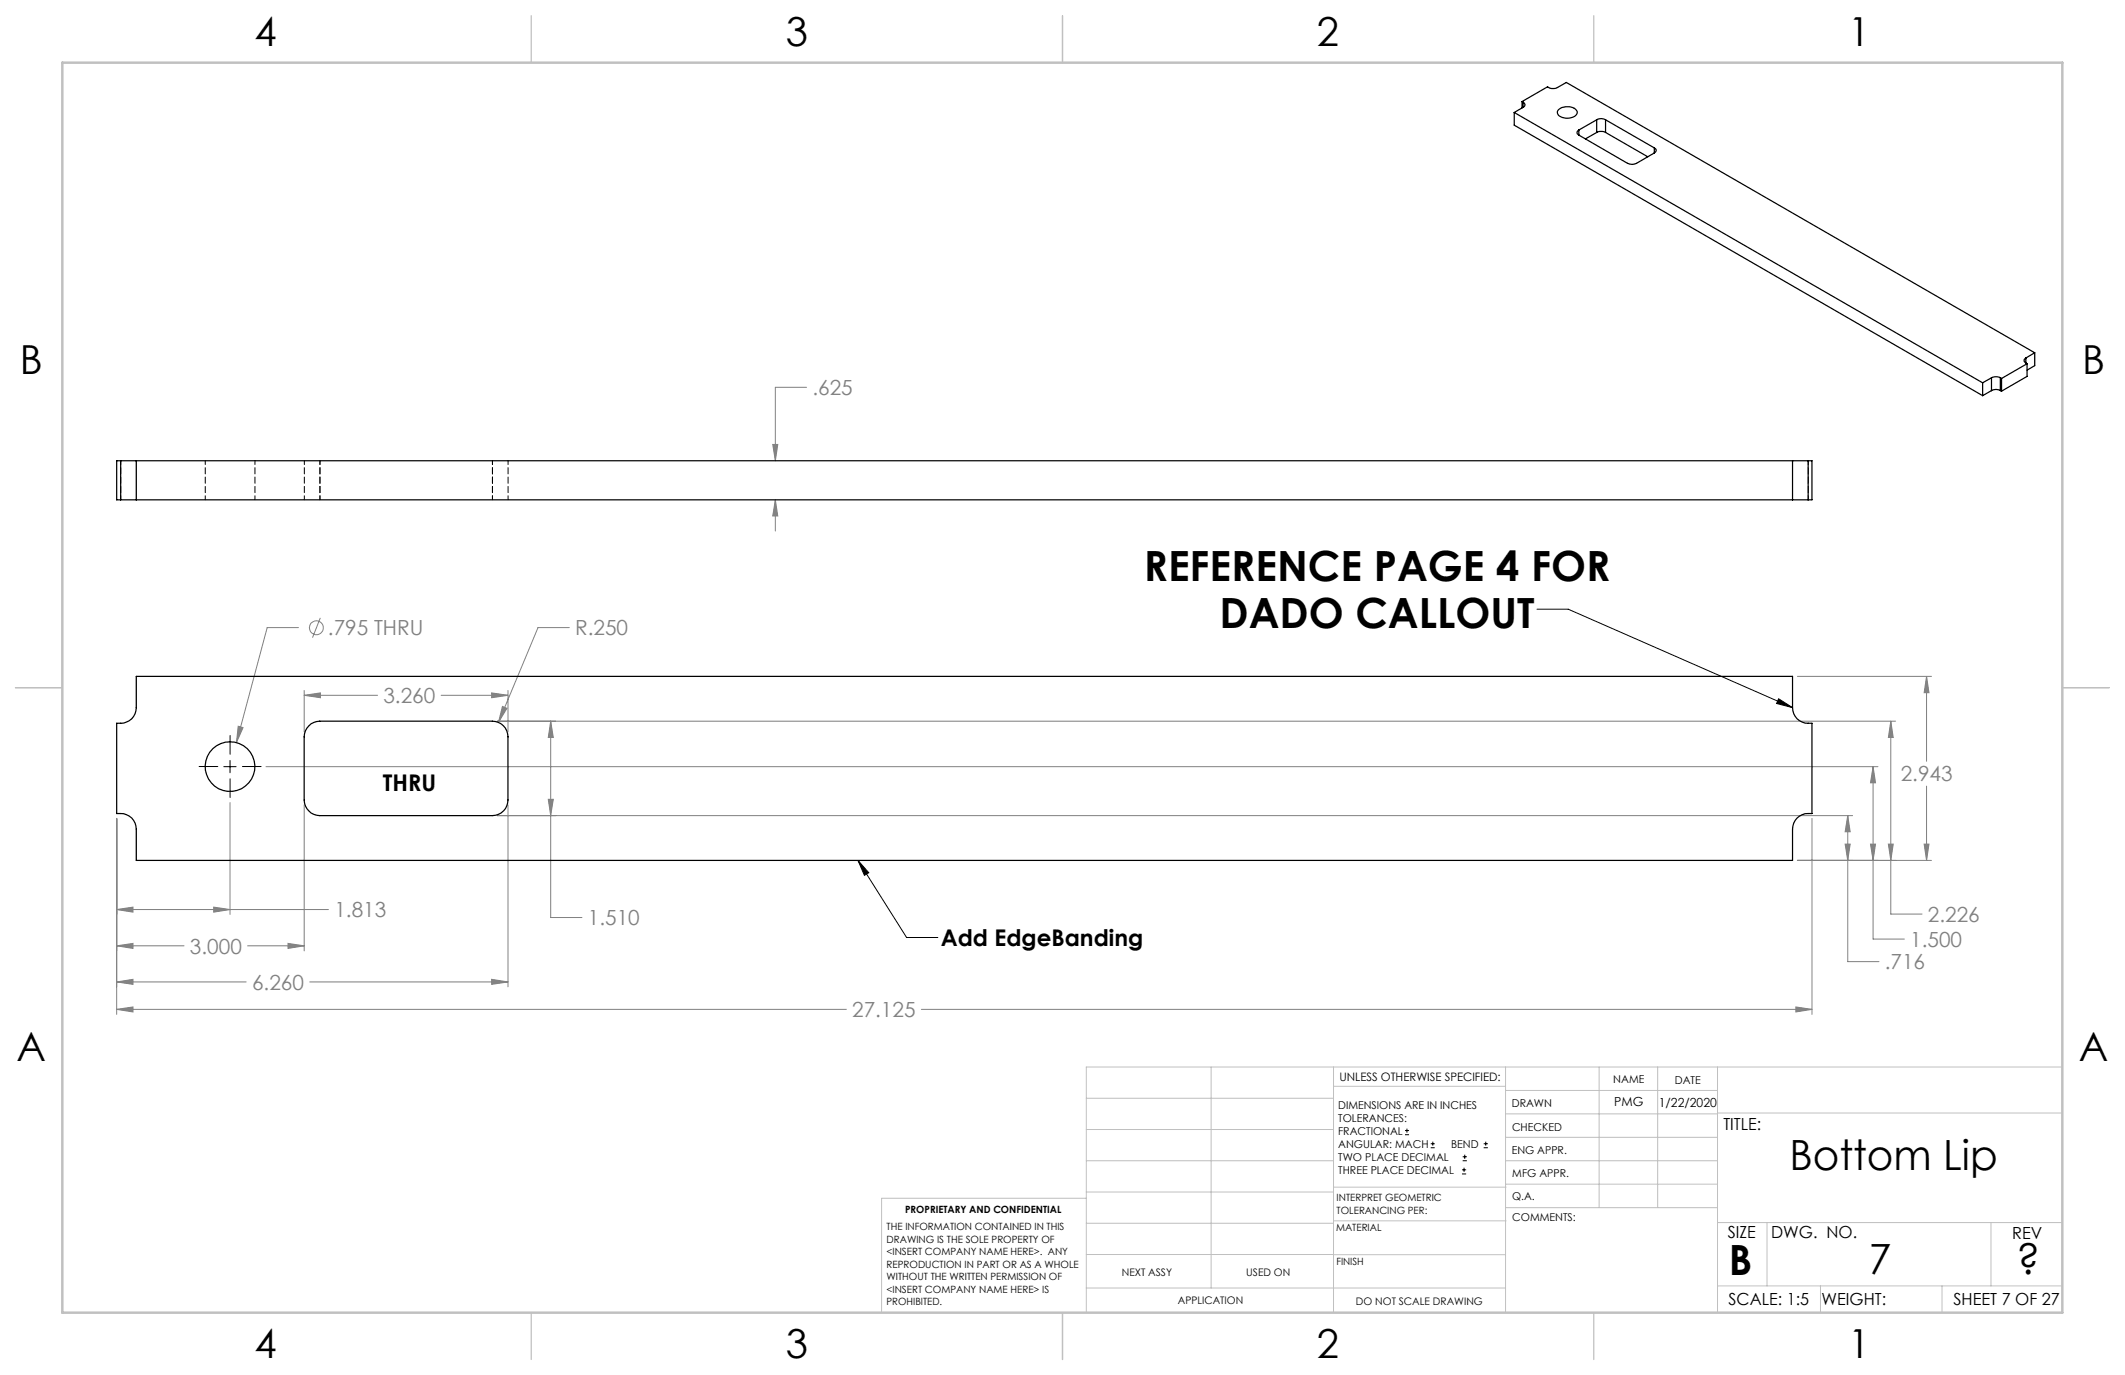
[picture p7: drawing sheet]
<svg xmlns="http://www.w3.org/2000/svg" width="432mm" height="279mm" viewBox="0 0 432 279" stroke-linecap="round" stroke-linejoin="round" font-family="sans-serif">
<g fill="none" stroke="#808080" stroke-width=".2">
<path d="M163.9 78.7h-6.3v14.9M157 90.3h1l-.4 3.3zM157.6 101.6l.4 3.2h-1zM157.6 101.6v6.3M60.6 127.5h-6.3l-6.3 23.4M65.1 125.6l-1.6 4M115.7 127.5h-6.4l-8 19.3M365.2 137.4h27.3M391.5 137.4l.5 3.4h-1zM391.5 137.4v17.3M48.4 147.6l1 .2-1.4 3.1zM54 155.8h327.6"/>
<path d="M61.8 141.3l3.3-.5v1zM61.8 140.3v8.4M61.8 141.3h14.9M89.6 141.3h13.6M99.9 140.8l3.3 .5-3.3 .5zM101 146.5h284.2M102.1 143.5l.9 .4-1.7 2.9zM103.2 140.3v8.4M111.9 146.5l.5 3.4h-1zM111.9 146.5v39.9h6.4M380.6 155.8l.5 3.3h-1zM380.6 155.8v35h6.4"/>
<path d="M384.2 146.5l.5 3.4h-1zM384.2 146.5v39.2h6.4M391.5 159.7v15.1M23.7 166.3v39.8M46.7 163.1v22.7M61.8 163.5v29.7M101 165.7h275.4M103.2 163.5v37M111.4 162.4h1l-.5 3.3zM365.2 174.8h27.3M368.2 166.3v39.8M374.9 171.5h1.1l-.5 3.3z"/>
<path d="M375.5 165.7l.5 3.3h-1.1zM375.5 165.7v29.7h6.3M380.1 171.5h1l-.5 3.3zM383.7 171.5h1l-.5 3.3zM391 171.5h1l-.5 3.3zM23.7 184.8l3.3-.5v1zM23.7 192.2l3.3-.5v1zM23.7 199.5l3.3-.5v1zM23.7 184.8h43M23.7 192.2h13.7M23.7 199.5h26.3M43.4 184.3l3.3 .5-3.3 .5z"/>
<path d="M50.3 192.2h11.5M58.5 191.7l3.3 .5-3.3 .5zM62.9 199.5h40.3M99.9 199l3.3 .5-3.3 .5zM23.7 205.1l3.3-.5v1zM23.7 205.1h148.3M187.2 205.1h181M364.9 204.6l3.3 .5-3.3 .5z"/>
<circle cx="64.3" cy="127.6" r="1.4"/>
</g>
<g fill="none" stroke="#000" stroke-width=".2">
<path d="M312.3 123.8h6.4l45.5 20M45.5 155.8h2.5M46.7 154.5v2.5M361.4 142l2.8 1.8-3.2-.9zM174.3 174.8l9.9 15.7h6.4M174.3 174.8l2.2 2.5-.9 .6zM285.5 230.6h.8M285.5 229.7h.8M285.9 229.3v.9M290.7 233.2h.8M290.7 232.4h.8M291.1 232v.8"/>
<path d="M297.1 238.5h.8M297.1 237.7h.8M297.2 235.9h.9M297.2 235.1h.9M297.5 237.3v.8M297.6 234.6v.9M301.5 233.2h.8M301.5 232.4h.8M301.9 232v.8"/>
</g>
<path d="M44.3 155.8h-3.8M46.8 153.3v-3.8M46.8 158.3v3.8M49.3 155.8h3.8" fill="none" stroke="#000" stroke-width=".2" stroke-dasharray="15.2 1.3 1.3 1.3"/>
<g fill="none" stroke="#c0c0c0" stroke-width=".2">
<path d="M246.1 216.8v44.9M271 216.8v49.9M305.9 216.8v49.9M324.9 216.8v28.6M336.8 216.8v28.6M349 216.8v49.9M419.1 216.8h-198.4v49.9M220.7 235.9h50.3M220.7 229.5h50.3M220.7 223.2h50.3M271 220.7h34.9M305.9 231.1h43.1"/>
<path d="M305.9 226.3h43.1M305.9 221.6h43.1M305.9 235.9h43.1M349 226.2h70.1M220.7 248.6h50.3M220.7 242.2h50.3M220.7 254.9h50.3M220.7 243.5h-41.6v23.2M271 255h34.9M271 248.1h35M271 241.2h35M305.9 240.6h43.1"/>
<path d="M306 245.4h43M349 248.4h70.1M359.1 248.4v12.9M404.6 248.4v12.9M220.7 261.7h85.2M349 261.3h70.1M369.9 261.3v5.4M394.6 261.3v5.4"/>
</g>
<path d="M108 3.2v9.5M215.9 3.2v9.5M323.8 3.2v9.5M3.1 139.7h9.6M419.1 139.7h9.5M108 266.7v9.6M215.9 266.7v9.6M323.8 266.7v9.6" fill="none" stroke="#c0c0c0" stroke-width=".25"/>
<path d="M12.7 12.7h406.4v254h-406.4z" fill="none" stroke="#c0c0c0" stroke-width=".5"/>
<path d="M361.4 142l2.8 1.8-3.2-.9zM174.3 174.8l2.2 2.5-.9 .6z" fill="#000"/>
<path d="M23.7 205.1l3.3-.5v1zM364.9 204.6l3.3 .5-3.3 .5zM23.7 184.8l3.3-.5v1zM43.4 184.3l3.3 .5-3.3 .5zM391 171.5h1l-.5 3.3zM391.5 137.4l.5 3.4h-1zM380.1 171.5h1l-.5 3.3zM380.6 155.8l.5 3.3h-1zM48.4 147.6l-.4 3.3 1.4-3.1zM23.7 192.2l3.3-.5v1zM58.5 191.7l3.3 .5-3.3 .5zM23.7 199.5l3.3-.5v1zM99.9 199l3.3 .5-3.3 .5zM61.8 141.3l3.3-.5v1zM99.9 140.8l3.3 .5-3.3 .5zM111.9 146.5l.5 3.4h-1zM111.4 162.4h1l-.5 3.3zM102.1 143.5l-.8 3.3 1.7-2.9zM374.9 171.5h1.1l-.5 3.3zM375.5 165.7l.5 3.3h-1.1zM383.7 171.5h1l-.5 3.3zM384.2 146.5l.5 3.4h-1zM157.6 101.6l.4 3.2h-1zM157 90.3h1l-.4 3.3z" fill="#808080"/>
<g fill="none" stroke="#000" stroke-width=".25">
<path d="M307.7 22.9l95.2 54.9M307.7 22.9v2.5l95.2 55M309.3 20.6l5.2-3a1.85 1.85 0 0 0 2 .2l1.8-1 95.2 54.9M309.3 20.6l.2 .2M309.3 20.6v1.3M309.5 20.8a.53 .53 0 0 1 .4 .5 .53 .53 0 0 1-.4 .5M309.5 21.8l-1.8 1.1M309.5 20.8v1M316.7 22.3a2.75 2.75 0 0 1 3.8 .3 1.37 1.37 0 0 1-1.5 1.4 2.25 2.25 0 0 1-2.5-1zM320.8 26.4a.55 .55 0 0 0-.3 .5 .55 .55 0 0 0 .3 .5M320.8 27.4l9.9 5.8a2.02 2.02 0 0 0 1.8 0l3.7-2.1M320.8 26.4v1"/>
<path d="M324.4 24.3a1.76 1.76 0 0 1 1.8 0M324.4 26.9a2.02 2.02 0 0 1 1.8 0M324.4 24.3l-3.6 2.1M324.4 24.3v2.6M324.4 26.9l-2.2 1.3M326.2 24.3l10 5.8M326.2 24.3v2.6M326.2 26.9l8.6 5M336.2 30.1a.53 .53 0 0 1 .4 .5 .53 .53 0 0 1-.4 .5M336.2 30.1v1M402.9 77.8v2.6M404.7 76.8a2.02 2.02 0 0 1 1.8 0"/>
<path d="M404.7 79.4a1.76 1.76 0 0 1 1.8 0M404.7 76.8l-1.8 1M404.7 76.8v2.6M404.7 79.4l-1.8 1M406.5 76.8l.2 .1M406.5 76.8v2.6M406.5 79.4l.2 .1M406.7 76.9v2.6M411.7 72.7a.55 .55 0 0 0-.4 .6 .55 .55 0 0 0 .4 .5M411.7 73.8l.2 .1M411.7 72.7v1.1M411.9 73.9l-5.2 3"/>
<path d="M411.9 73.9v2.6l-5.2 3M413.5 71.7l-1.8 1M413.5 71.7v2.6l-1.6 .9M24.5 93.6h3.2M24.5 93.6h-.8v8h.8M24.5 93.6v8M27.7 93.6v8M27.7 93.6h336.5M364.2 93.6h3.2M364.2 93.6v8M367.4 93.6h.8v8h-.8M367.4 93.6v8"/>
<path d="M24.5 101.6h3.2M27.7 101.6h336.5M364.2 101.6h3.2M27.7 137.4h336.5v6.4a3.3 3.3 0 0 0 4 3.2v18.3a3.3 3.3 0 0 0-4 3.2v6.3h-336.5v-6.3a3.3 3.3 0 0 0-4-3.2v-18.3a3.3 3.3 0 0 0 4-3.2zM62.8 147.5a3.1 3.1 0 0 1 2.2-1h35a3.2 3.2 0 0 1 3.2 3.2v12.9a3.2 3.2 0 0 1-3.2 3.1h-35a3.3 3.3 0 0 1-3.2-3.1v-12.9a3.1 3.1 0 0 1 1-2.2z"/>
<circle cx="46.7" cy="155.8" r="5"/>
</g>
<path d="M24.5 93.6v7.9M41.7 93.6v7.9M61.8 93.6v7.9M65 93.6v7.9M100.1 93.6v7.9M51.8 101.5v-7.9M65 101.5v-7.9M100.1 101.5v-7.9M103.2 101.5v-7.9M367.4 101.5v-7.9" fill="none" stroke="#000" stroke-width=".2" stroke-dasharray="1.3 .6" stroke-dashoffset=".5"/>
<g font-size="8.5">
<text x="232.4" y="118.1">REFERENCE PAGE 4 FOR</text>
<text x="247.8" y="127.6">DADO CALLOUT</text>
<text x="363.6" y="237.7">Bottom Lip</text>
<text x="351.3" y="259">B</text>
<text x="379.7" y="258.9">7</text>
<text x="409.7" y="258.9">?</text>
</g>
<g font-size="8.1">
<text x="51.7" y="9.3">4</text>
<text x="159.7" y="9.3">3</text>
<text x="267.6" y="9.3">2</text>
<text x="375.6" y="9.3">1</text>
<text x="4" y="76">B</text>
<text x="423.1" y="76">B</text>
<text x="3.3" y="215.7">A</text>
<text x="422.4" y="215.7">A</text>
<text x="51.7" y="276">4</text>
<text x="159.7" y="276">3</text>
<text x="267.6" y="276">2</text>
<text x="375.6" y="276">1</text>
</g>
<g font-size="4.7">
<text x="77.8" y="160.7">THRU</text>
<text x="191.1" y="192.2">Add EdgeBanding</text>
</g>
<g font-size="4.2" fill="#808080">
<text x="165.1" y="80.3">.625</text>
<text x="66.6" y="129.1">.795 THRU</text>
<text x="116.9" y="129.1">R.250</text>
<text x="77.9" y="142.9">3.260</text>
<text x="386.2" y="158.8">2.943</text>
<text x="67.9" y="186.4">1.813</text>
<text x="119.5" y="188">1.510</text>
<text x="391.8" y="187.3">2.226</text>
<text x="38.6" y="193.8">3.000</text>
<text x="383" y="197">.716</text>
<text x="388.1" y="192.4">1.500</text>
<text x="51.2" y="201.1">6.260</text>
<text x="173.2" y="206.7">27.125</text>
</g>
<g font-size="3.4">
<text x="350.2" y="229.5">TITLE:</text>
<text x="351.1" y="251.6">SIZE</text>
<text x="359.9" y="251.6">DWG. NO.</text>
<text x="408.9" y="251.7">REV</text>
<text x="351.2" y="265.2">SCALE: 1:5</text>
<text x="370.1" y="265.3">WEIGHT:</text>
<text x="396.9" y="265.2">SHEET 7 OF 27</text>
</g>
<g font-size="2.5">
<text x="328" y="224.8">PMG</text>
<text x="337.1" y="224.9">1/22/2020</text>
</g>
<text font-size="2.4" x="272.2" y="219.7">UNLESS OTHERWISE SPECIFIED:</text>
<g font-size="2.2">
<text x="327.8" y="220.1">NAME</text>
<text x="340.3" y="220.2">DATE</text>
<text x="271.9" y="225.3">DIMENSIONS ARE IN INCHES</text>
<text x="271.9" y="227.9">TOLERANCES:</text>
<text x="307.2" y="224.9">DRAWN</text>
<text x="271.9" y="230.6">FRACTIONAL</text>
<text x="271.9" y="233.2">ANGULAR: MACH</text>
<text x="294.9" y="233.2">BEND</text>
<text x="307.3" y="229.8">CHECKED</text>
<text x="271.9" y="235.9">TWO PLACE DECIMAL</text>
<text x="271.9" y="238.5">THREE PLACE DECIMAL</text>
<text x="307.2" y="234.5">ENG APPR.</text>
<text x="307.3" y="239.2">MFG APPR.</text>
<text x="307.3" y="243.9">Q.A.</text>
<text x="307.3" y="248.1">COMMENTS:</text>
</g>
<g font-size="2.1">
<text x="227.9" y="259.2">NEXT ASSY</text>
<text x="253.3" y="259.2">USED ON</text>
<text x="239.3" y="265">APPLICATION</text>
<text x="275.5" y="265.1">DO NOT SCALE DRAWING</text>
</g>
<g font-size="2">
<text x="271.6" y="244.1">INTERPRET GEOMETRIC</text>
<text x="180.2" y="250">THE INFORMATION CONTAINED IN THIS</text>
<text x="183.9" y="246.4">PROPRIETARY AND CONFIDENTIAL</text>
<text x="271.5" y="250.2">MATERIAL</text>
<text x="271.6" y="246.6">TOLERANCING PER:</text>
<text x="180.2" y="252.5">DRAWING IS THE SOLE PROPERTY OF</text>
<text x="180.2" y="255.1">&lt;INSERT COMPANY NAME HERE&gt;. ANY</text>
<text x="180.2" y="257.6">REPRODUCTION IN PART OR AS A WHOLE</text>
<text x="271.5" y="257">FINISH</text>
<text x="180.2" y="260.1">WITHOUT THE WRITTEN PERMISSION OF</text>
<text x="180.2" y="262.6">&lt;INSERT COMPANY NAME HERE&gt; IS</text>
<text x="180.2" y="265.2">PROHIBITED.</text>
</g>
</svg>
